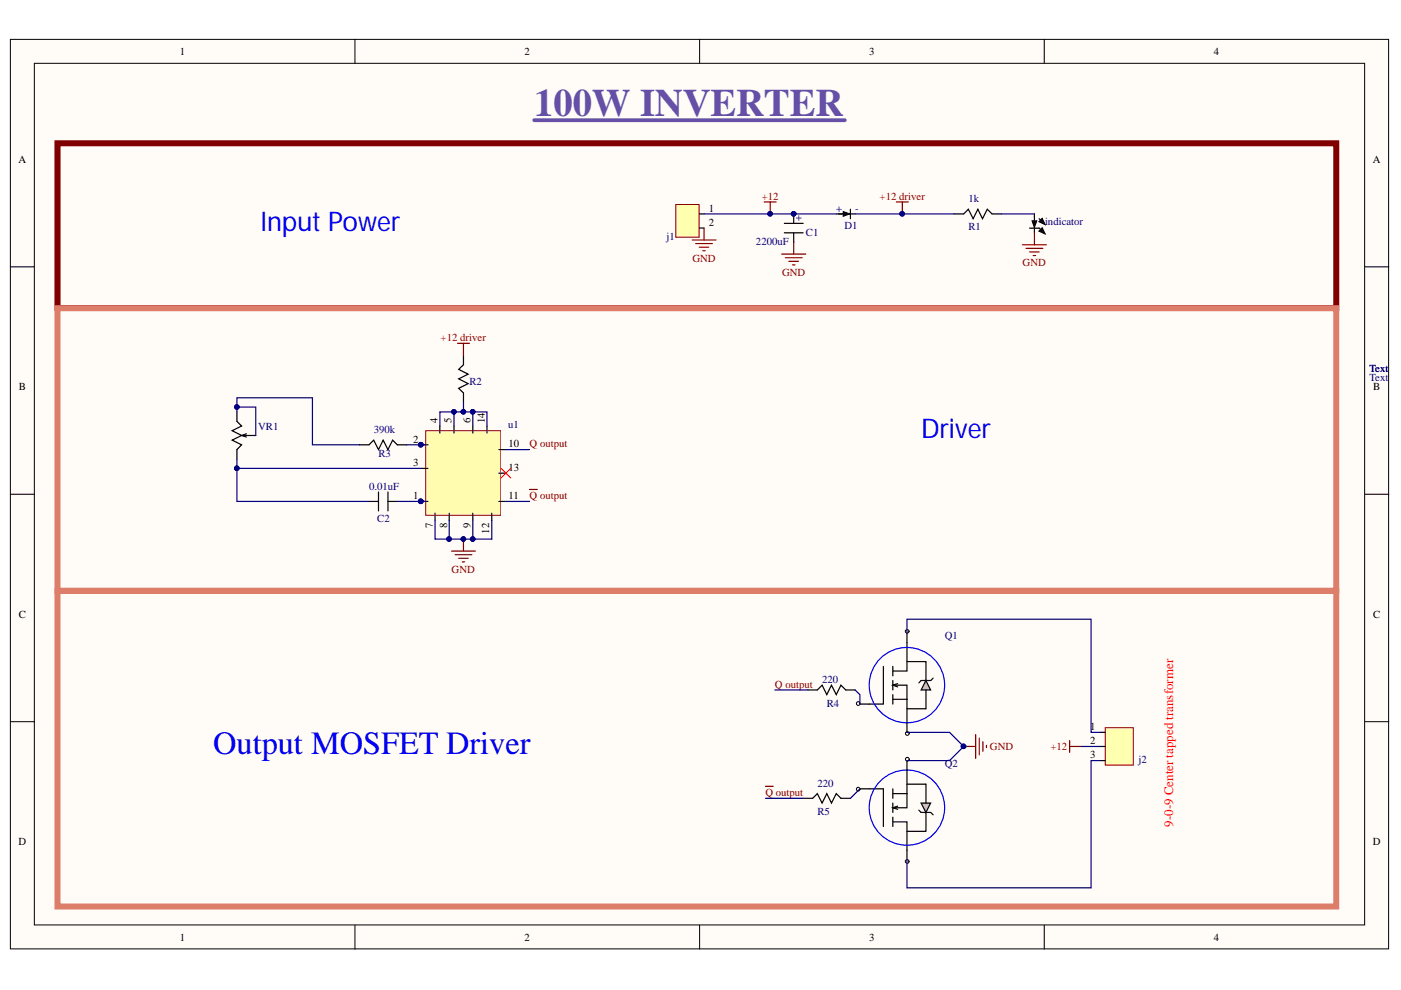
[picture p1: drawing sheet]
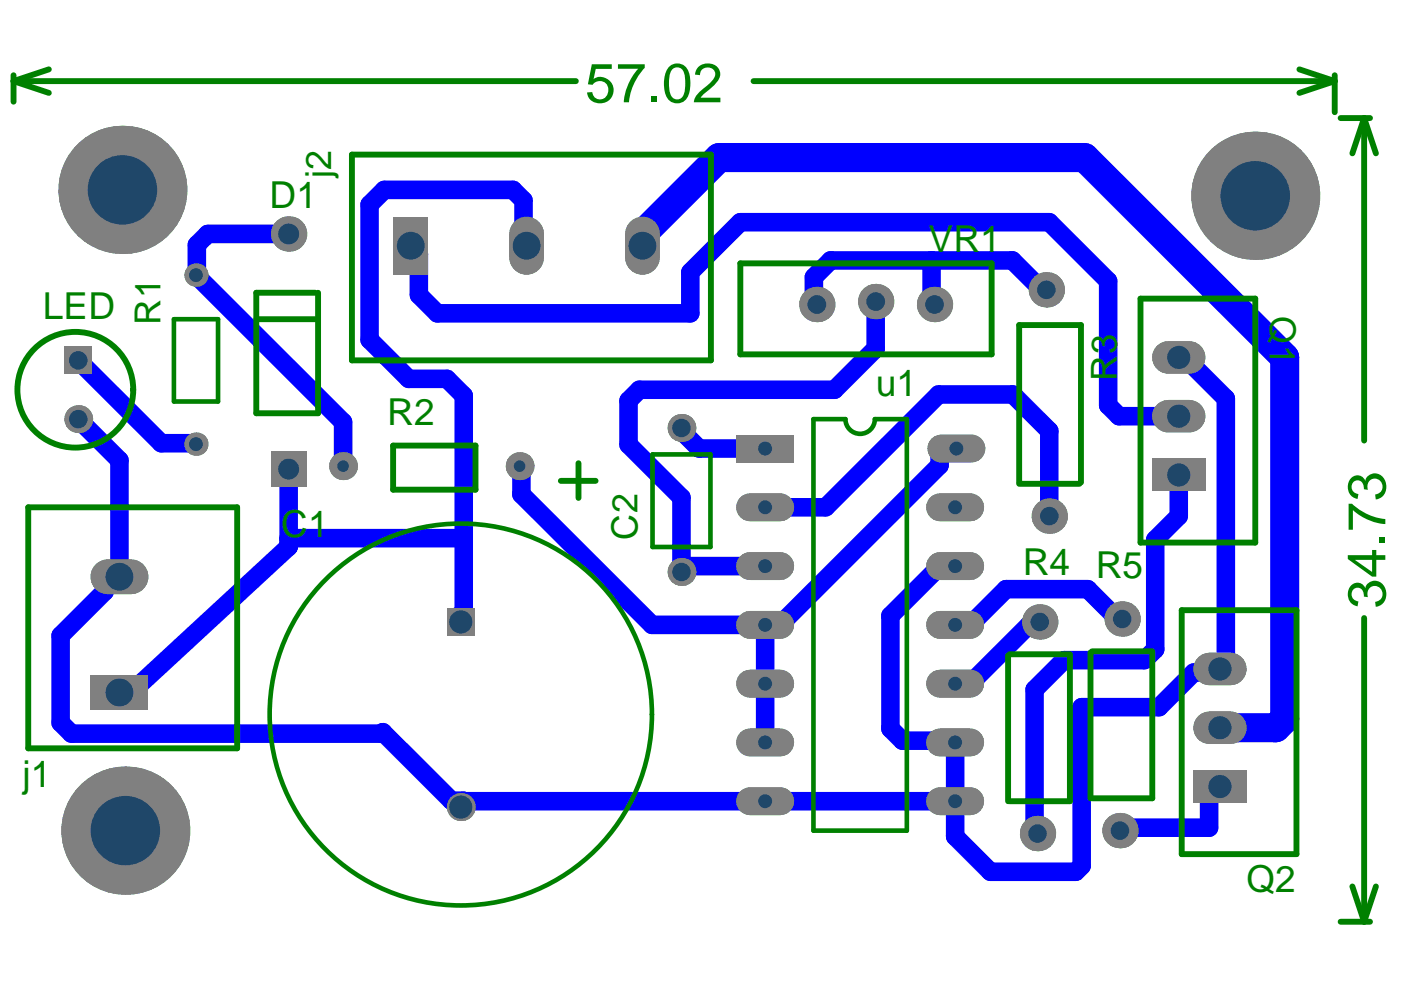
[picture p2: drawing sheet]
# Altium project 100W_Inverter_V1.PrjPcb
1 sheet, 15 parts. Net scope: global (net labels, ports and power ports of the same name join across sheets).
Board file: i.)PCB1.PcbDoc

## Sheet Sheet1.SchDoc
size A4

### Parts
1  D1  [1N4007_TH_D]
C1  2200uF  [2200uF_35V_Ely_TH]
C2  0.01uF  [0.01uF_cer_th_C - duplicate1]
indicator  LED_3mm_red_TH  [LED_red_TH]  (value not drawn)
j1  2P_5mm_TH  [2pin_5mm_TH]  (value not drawn)
j2  3pin_5mm_TH  [3pin_5mm_TH]  (value not drawn)
Q1  IRF540ZLPBF  [IRF540_TH_MOS]  (value not drawn)
Q2  IRF540ZLPBF  [IRF540_TH_MOS]  (value not drawn)
R1  1k  [1k_0.25_th_R]
R2  R_330_0.25W_TH  [330ohm_th_R]  (value not drawn)
R3  390k  [390ohm_0.25w_th_R]
R4  220  [220ohm_0.25_th_R]
R5  220  [220ohm_0.25_th_R]
u1  CD4047BE IC  [CD4047_TH_IC]  (value not drawn)
VR1  VR_1K_trim_20T  [1k_var_th_R]  (value not drawn)

### Blocks framed on the sheet
Input Power: 1 C1 indicator j1 R1
Driver: C2 R2 R3 u1 VR1
Output MOSFET Driver: j2 Q1 Q2 R4 R5

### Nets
+12: 1.1 C1.1 j1.1 j2.2
+12 driver: 1.2 R1.1 R2.2
GND: C1.2 indicator.2 j1.2 Q1.3 Q2.3 u1.7(VSS) u1.8(+TREGGER) u1.9(EXT_RETREGGER) u1.12(RETREGGER)
Q output: R4.1 u1.10(Q)
~{Q} output: R5.1 u1.11(~{Q})
NetC2_1: C2.1 u1.3(R-C_common) VR1.2
NetC2_2: C2.2 u1.1(C)
Netindicator_1: indicator.1 R1.2
Netj2_1: j2.1 Q1.2
Netj2_3: j2.3 Q2.2
NetQ1_1: Q1.1 R4.2
NetQ2_1: Q2.1 R5.2
NetR2_1: R2.1 u1.4(~{ASTABL}E) u1.5(ASTABLE) u1.6(-TRIGGER) u1.14(VDD)
NetR3_1: R3.1 VR1.1 VR1.3
NetR3_2: R3.2 u1.2(R)

Not connected (* = marked no-connect by the designer): u1 13(OSC_OUT)*

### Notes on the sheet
- 100W INVERTER
- Text
- 9-0-9 Center tapped transformer
